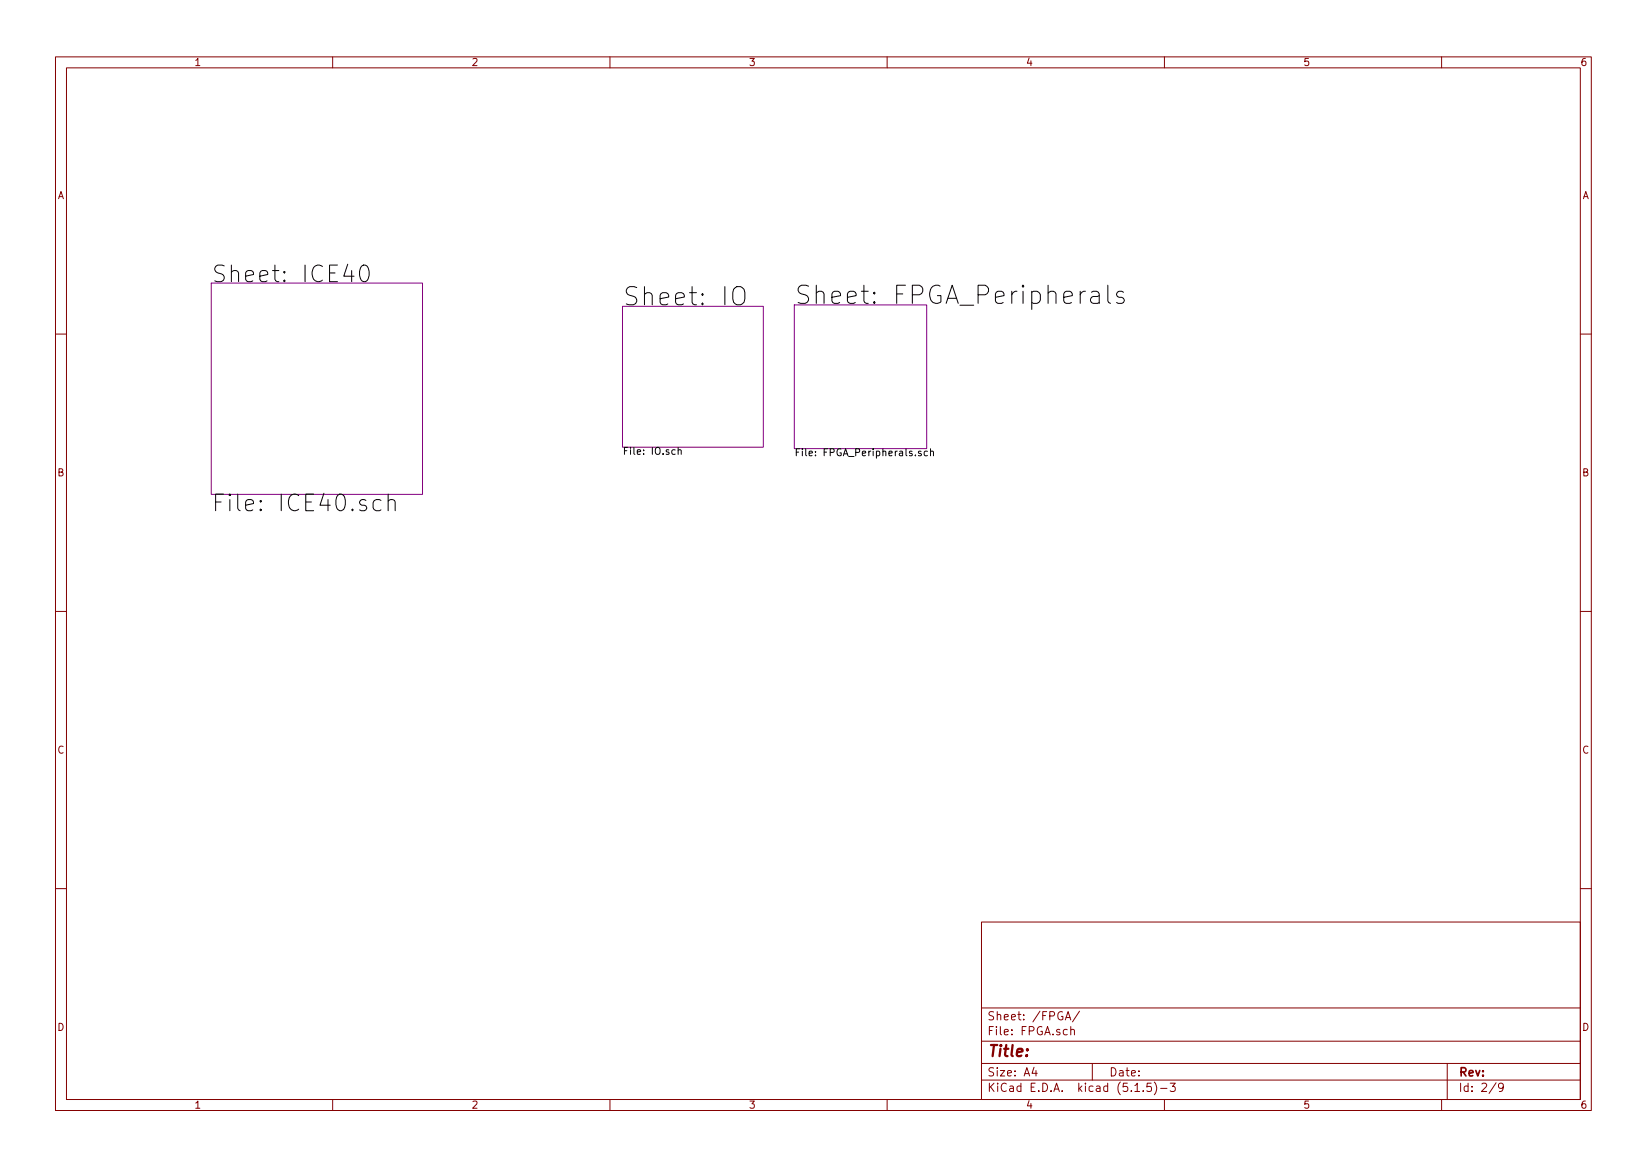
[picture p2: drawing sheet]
<svg xmlns="http://www.w3.org/2000/svg" width="297mm" height="210mm" viewBox="0 0 297 210" stroke-linecap="round" stroke-linejoin="round" font-family="sans-serif">
<g fill="none" stroke="#840000" stroke-width=".18">
<path d="M10 10.3h277v189.9h-277zM12 12.2h273v186.1h-273zM60 10.3v1.9M110 10.3v1.9M160 10.3v1.9M210 10.3v1.9M260 10.3v1.9M10 60.2h2M285 60.2h2M10 110.3h2M285 110.3h2M10 160.2h2"/>
<path d="M177 166.3h108v32h-108zM285 160.2h2M60 198.3v1.9M110 198.3v1.9M160 198.3v1.9M177 194.8h108M177 191.8h108M177 187.8h108M177 181.8h108M186.5 192.5l-.4 1h1M186.8 193v1M192.1 183.9l.5-1.5 .5 1.5"/>
<path d="M192.3 183.5h.7M193.1 185.7h.1a.37 .37 0 0 1 .6 .1v.8M193.1 185.1v1.5M194.7 182.3l-1.3 2M197 191.8v3M204.7 196.8h.8M206.2 196.7v.1M207.6 195.3h-.7l-.1 .7 .2-.1 .5 .1 .2 .2-.1 .5-.2 .1-.6-.1M208.2 195.1a1.71 1.71 0 0 1 0 2.3M209.3 196.3h1.2M210 198.3v1.9M211 195.3h1l-.5 .6 .4 .1v.7l-.2 .1-.7-.1"/>
<path d="M260 198.3v1.9M261 191.8v6.5M269.8 195.2l-1.2 2M271.1 196l-.3 .3-.4-.1-.1-.2v-.4l.1-.2 .4-.1 .2 .2a1.19 1.19 0 0 1-.2 1.2l-.4 .1"/>
</g>
<path d="M38.1 51h38.1v38.1h-38.1zM112.3 55.2h25.4v25.4h-25.4zM143.3 55h23.8v25.9h-23.8z" fill="none" stroke="#840084" stroke-width=".18"/>
<g fill="none" stroke="#000" stroke-width=".18">
<path d="M65.2 48.1a.71 .71 0 0 1 .7-.3 .71 .71 0 0 1 .5 .6 1.81 1.81 0 0 1-.5 2.4 .77 .77 0 0 1-.9-.6 2.42 2.42 0 0 1 .2-2.1zM132.3 52.2l.3-.3a1.08 1.08 0 0 1 1.2-.1 1.08 1.08 0 0 1 .5 1v1.1a1.11 1.11 0 0 1-.7 1.1 1.11 1.11 0 0 1-1.3-.5l-.1-.6v-1.1zM196.8 52.7l.4-.2h.6l.3 .2 .1 .3v1.7M198.2 53.3l-.3 .2h-.7a.64 .64 0 0 0-.5 .6 .64 .64 0 0 0 .5 .6h.7l.3-.1M199.8 51.4v2.8l.1 .4 .4 .1M202.6 52.7l-.3-.2h-.5l-.3 .2-.1 .3 .1 .5 1.1 .3 .2 .3-.2 .5-.3 .1h-.6l-.3-.1M68.7 90.2l-.3-.1h-.6l-.4 .3-.1 .3v.8l.1 .3 .4 .3h.6l.3-.2M70 90.4a.73 .73 0 0 1 1.3 .1v1.6M70 89.1v3M121.8 81.1h-.4l-.2 .2 .1 .6h.5M122.3 81.2l.2-.1h.3l.1 .8M122.3 80.7v1.2"/>
<path d="M166.1 81.4h-.3l-.2 .1 .1 .2 .4 .1v.3h-.5M167.3 81.4h-.4l-.2 .2 .1 .5h.5M167.8 81.5l.2-.1h.3l.1 .8M167.8 80.9v1.3"/>
</g>
<g font-size="4.6">
<text x="112.3" y="55.1">Sheet: IO</text>
<text x="143.3" y="54.9">Sheet: FPGA_Peripherals</text>
</g>
<g font-size="4.2">
<text x="38.1" y="50.9">Sheet: ICE40</text>
<text x="38.1" y="92.2">File: ICE40.sch</text>
</g>
<text font-size="2.8" fill="#840000" x="178" y="190.5">Title:</text>
<g font-size="2.1" fill="#840000">
<text x="178" y="184">Sheet: /FPGA/</text>
<text x="178" y="186.7">File: FPGA.sch</text>
<text x="178" y="196.9">KiCad E.D.A. kicad (5.1.5)-3</text>
<text x="178" y="194.1">Size: A4</text>
<text x="200" y="194.1">Date:</text>
<text x="263" y="194.1">Rev:</text>
<text x="263" y="196.9">Id: 2/9</text>
</g>
<g font-size="1.8" fill="#840000">
<text x="35" y="11.9">1</text>
<text x="85" y="11.9">2</text>
<text x="135" y="11.9">3</text>
<text x="185" y="11.9">4</text>
<text x="235" y="11.9">5</text>
<text x="285" y="11.9">6</text>
<text x="10.4" y="35.9">A</text>
<text x="285.4" y="35.9">A</text>
<text x="10.4" y="85.9">B</text>
<text x="285.4" y="85.9">B</text>
<text x="10.4" y="135.9">C</text>
<text x="285.4" y="135.9">C</text>
<text x="10.4" y="185.9">D</text>
<text x="285.4" y="185.9">D</text>
<text x="35" y="199.9">1</text>
<text x="85" y="199.9">2</text>
<text x="135" y="199.9">3</text>
<text x="185" y="199.9">4</text>
<text x="235" y="199.9">5</text>
<text x="285" y="199.9">6</text>
</g>
<g font-size="1.8">
<text x="112.3" y="82">File: IO.sch</text>
<text x="143.3" y="82.3">File: FPGA_Peripherals.sch</text>
</g>
</svg>
